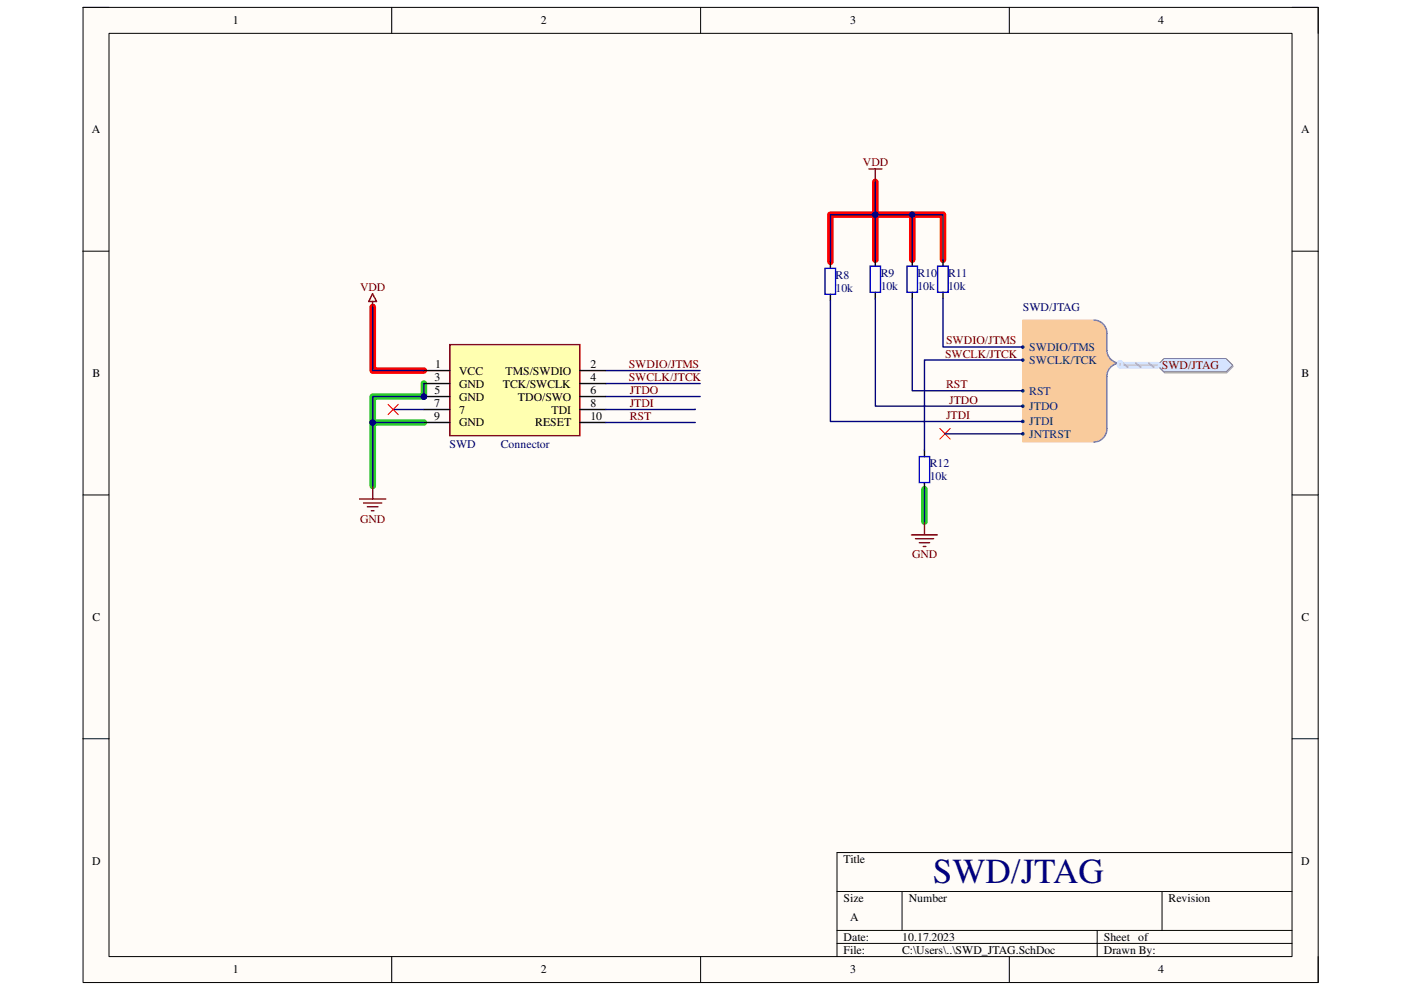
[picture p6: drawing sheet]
<svg xmlns="http://www.w3.org/2000/svg" width="297mm" height="210mm" viewBox="0 0 297 210" stroke-linecap="round" stroke-linejoin="round" font-family="sans-serif">
<path d="M17.6 1.6h261.9v206.7h-261.9z" fill-rule="evenodd" fill="#fffcf8"/>
<path d="M17.6 1.6h261.9v206.7h-261.9z" fill="none" stroke="#000" stroke-width=".21"/>
<path d="M23.1 7.1h250.8v195.7h-250.8z" fill-rule="evenodd" fill="#fffcf8"/>
<g fill="none" stroke="#000" stroke-width=".21">
<path d="M17.6 1.6h5.5M23.1 7.1h250.8v195.7h-250.8zM83.1 1.6v5.5M148.5 1.6v5.5M214 1.6v5.5M273.9 1.6h5.6v5.5M17.6 53.3h5.5M273.9 53.3h5.6M17.6 104.9h5.5M273.9 104.9h5.6M17.6 156.6h5.5M273.9 156.6h5.6"/>
<path d="M177.5 189h96.4M177.5 197.3h96.4M191.3 189v8.3M232.6 197.3v5.5M246.4 189v8.3M273.9 180.8h-96.4v22M83.1 202.8v5.5M148.5 202.8v5.5M177.5 200h96.4M214 202.8v5.5M279.5 202.8v5.5"/>
</g>
<path d="M185.6 38.6v6.9h14.3v9.6M185.6 55.1v-9.6h-9.5v10M193.4 45.5v9.6M79 65.1v13.5h10.9" fill="none" stroke="#f00" stroke-width="1.4"/>
<path d="M89.9 81.3v2.8h-10.9v5.5M89.9 89.6h-10.9v13.4M196 103.7v6.9" fill="none" stroke="#2bce2b" stroke-width="1.4"/>
<circle cx="89.9" cy="84.1" r=".55" fill="#000080"/>
<circle cx="89.9" cy="84.1" r=".55" fill="none" stroke="#000080" stroke-width=".21"/>
<path d="M95.4 73.1h27.5v19.3h-27.5z" fill-rule="evenodd" fill="#ffffb0"/>
<path d="M95.4 73.1h27.5v19.3h-27.5z" fill="none" stroke="#800000" stroke-width=".3"/>
<path d="M89.9 78.6h5.5M122.9 78.6h5.6M89.9 81.3h5.5M89.9 84.1h5.5M122.9 81.3h5.6" fill="none" stroke="#000" stroke-width=".3"/>
<circle cx="89.9" cy="84.1" r=".55" fill="#000080"/>
<circle cx="89.9" cy="84.1" r=".55" fill="none" stroke="#000080" stroke-width=".21"/>
<path d="M89.9 86.8h5.5M89.9 89.6h5.5M122.9 84.1h5.6M122.9 86.8h5.6M122.9 89.6h5.6" fill="none" stroke="#000" stroke-width=".3"/>
<path d="M79 62.3l.8 1.6h-1.6zM79 63.9v1.2M76.2 105.8h5.6M77.1 106.6h3.8M77.9 107.4h2.2M78.7 108.3h.6M79 103v2.8" fill="none" stroke="#800000" stroke-width=".3"/>
<path d="M216.8 67.9h15.1l1.4 .3 1.1 1.1 .3 1.3v4.3l.7 1.2 1.4 .9-1.4 .9-.7 1.2v11.8l-.3 1.4-1.1 1-1.4 .4h-15.1z" fill-rule="evenodd" fill="#f9cb9c"/>
<path d="M216.8 67.9h15.1l1.4 .3 1.1 1.1 .3 1.3v4.3l.7 1.2 1.4 .9-1.4 .9-.7 1.2v11.8l-.3 1.4-1.1 1-1.4 .4h-15.1z" fill="none" stroke="#f9cb9c" stroke-width=".21"/>
<path d="M231.9 67.9a2.77 2.77 0 0 1 2.8 2.7v3.7a2.78 2.78 0 0 0 2.8 2.7 2.79 2.79 0 0 0-2.8 2.8v11.1a2.79 2.79 0 0 1-2.8 2.8" fill="none" stroke="#4a86e8" stroke-width=".3"/>
<circle cx="216.8" cy="73.6" r=".27" fill="#003a70"/>
<circle cx="216.8" cy="73.6" r=".27" fill="none" stroke="#003a70" stroke-width=".21"/>
<circle cx="216.8" cy="76.3" r=".27" fill="#003a70"/>
<circle cx="216.8" cy="76.3" r=".27" fill="none" stroke="#003a70" stroke-width=".21"/>
<circle cx="216.8" cy="82.9" r=".27" fill="#003a70"/>
<circle cx="216.8" cy="82.9" r=".27" fill="none" stroke="#003a70" stroke-width=".21"/>
<circle cx="216.8" cy="86.1" r=".27" fill="#003a70"/>
<circle cx="216.8" cy="86.1" r=".27" fill="none" stroke="#003a70" stroke-width=".21"/>
<circle cx="216.8" cy="89.3" r=".27" fill="#003a70"/>
<circle cx="216.8" cy="89.3" r=".27" fill="none" stroke="#003a70" stroke-width=".21"/>
<circle cx="216.8" cy="92" r=".28" fill="#003a70"/>
<circle cx="216.8" cy="92" r=".28" fill="none" stroke="#003a70" stroke-width=".21"/>
<path d="M245.5 77.7l1.4-1.4h13.2l1.4 1.4-1.4 1.4h-13.2z" fill-rule="evenodd" fill="#bac0ca"/>
<path d="M245.5 77.7l1.4-1.4h13.2l1.4 1.4-1.4 1.4h-13.2z" fill="none" stroke="#a6acb6" stroke-width=".21"/>
<path d="M246.8 76h13.2l1.4 1.4-1.4 1.4h-13.2l-1.4-1.4z" fill-rule="evenodd" fill="#d5e4ff"/>
<path d="M246.8 76h13.2l1.4 1.4-1.4 1.4h-13.2l-1.4-1.4z" fill="none" stroke="#70809b" stroke-width=".21"/>
<path d="M199.3 90.8l2.2 2.3M201.5 90.8l-2.2 2.3" fill="none" stroke="#f00" stroke-width=".21"/>
<path d="M176.1 55.5v1.4M185.6 55.1v1.3M193.4 55.1v1.3M199.9 55.1v1.3M176.1 62.4v1.4M185.6 62v1.3M193.4 62v1.3M199.9 62v1.3M196 95.5v1.3M196 102.3v1.4" fill="none" stroke="#000" stroke-width=".3"/>
<path d="M174.9 56.9h2.3v5.5h-2.3zM184.5 56.4h2.2v5.6h-2.2zM192.3 56.4h2.2v5.6h-2.2zM198.8 56.4h2.2v5.6h-2.2zM194.9 96.8h2.2v5.5h-2.2z" fill="none" stroke="#00f" stroke-width=".3"/>
<path d="M184.2 35.8h2.8M185.6 35.8v2.8M193.2 113.4h5.6M194.1 114.2h3.8M194.9 115.1h2.2M195.7 115.9h.6M196 110.6v2.8" fill="none" stroke="#800000" stroke-width=".3"/>
<path d="M79 65.1v13.5h10.9M89.9 81.3v2.8" fill="none" stroke="#000080" stroke-width=".3"/>
<circle cx="89.9" cy="84.1" r=".55" fill="#000080"/>
<circle cx="89.9" cy="84.1" r=".55" fill="none" stroke="#000080" stroke-width=".21"/>
<path d="M89.9 84.1h-10.9v5.5" fill="none" stroke="#000080" stroke-width=".3"/>
<circle cx="89.9" cy="84.1" r=".55" fill="#000080"/>
<circle cx="89.9" cy="84.1" r=".55" fill="none" stroke="#000080" stroke-width=".21"/>
<circle cx="79" cy="89.6" r=".57" fill="#000080"/>
<circle cx="79" cy="89.6" r=".57" fill="none" stroke="#000080" stroke-width=".21"/>
<path d="M89.9 89.6h-10.9v13.4" fill="none" stroke="#000080" stroke-width=".3"/>
<circle cx="79" cy="89.6" r=".57" fill="#000080"/>
<circle cx="79" cy="89.6" r=".57" fill="none" stroke="#000080" stroke-width=".21"/>
<path d="M193.4 45.5v9.6M128.5 78.6h20M83.4 86.8h6.5M128.5 81.3h20M128.5 84.1h20M128.5 89.6h18.9M147.4 86.7l-18.9 .1M200.4 92h16.4" fill="none" stroke="#000080" stroke-width=".3"/>
<circle cx="193.4" cy="45.5" r=".55" fill="#000080"/>
<circle cx="193.4" cy="45.5" r=".55" fill="none" stroke="#000080" stroke-width=".21"/>
<path d="M185.6 38.6v6.9" fill="none" stroke="#000080" stroke-width=".3"/>
<circle cx="185.6" cy="45.5" r=".55" fill="#000080"/>
<circle cx="185.6" cy="45.5" r=".55" fill="none" stroke="#000080" stroke-width=".21"/>
<path d="M185.6 55.1v-9.6h-9.5v10M193.4 63.3v19.5h23.4M199.9 63.3v10.3h16.9M196 103.7v6.9" fill="none" stroke="#000080" stroke-width=".3"/>
<circle cx="185.6" cy="45.5" r=".55" fill="#000080"/>
<circle cx="185.6" cy="45.5" r=".55" fill="none" stroke="#000080" stroke-width=".21"/>
<path d="M185.6 45.5h14.3v9.6M176.1 63.8v25.6h40.7M185.6 63.3v22.8h31.2M216.8 76.3h-20.8v19.2" fill="none" stroke="#000080" stroke-width=".3"/>
<circle cx="185.6" cy="45.5" r=".55" fill="#000080"/>
<circle cx="185.6" cy="45.5" r=".55" fill="none" stroke="#000080" stroke-width=".21"/>
<circle cx="193.4" cy="45.5" r=".55" fill="#000080"/>
<circle cx="193.4" cy="45.5" r=".55" fill="none" stroke="#000080" stroke-width=".21"/>
<path d="M237.5 77v.4h7.9" fill="none" stroke="#cbdaff" stroke-width="1.4"/>
<path d="M238 77l1.1 .9M240.8 77l1.1 .9M243.5 77l1.1 .9" fill="none" stroke="#adbce7" stroke-width=".42"/>
<path d="M237.5 77v.4h7.9" fill="none" stroke="#adbce7" stroke-width=".3"/>
<path d="M82.3 85.7l2.2 2.2M84.5 85.7l-2.2 2.2" fill="none" stroke="#f00" stroke-width=".21"/>
<text font-size="7.5" fill="#000080" x="197.8" y="187.2">SWD/JTAG</text>
<g font-size="2.5">
<text x="49.4" y="5.2">1</text>
<text x="114.7" y="5.2">2</text>
<text x="180.3" y="5.2">3</text>
<text x="245.6" y="5.2">4</text>
<text x="19.5" y="28.2">A</text>
<text x="275.8" y="28.2">A</text>
<text x="19.6" y="79.9">B</text>
<text x="92.1" y="83.6">5</text>
<text x="92.2" y="80.8">3</text>
<text x="92.2" y="78">1</text>
<text x="97.3" y="79.4">VCC</text>
<text x="97.3" y="82.2">GND</text>
<text x="106.6" y="82.2">TCK/SWCLK</text>
<text x="107.2" y="79.4">TMS/SWDIO</text>
<text x="125.2" y="83.6">6</text>
<text x="125.2" y="78">2</text>
<text x="125.2" y="80.8">4</text>
<text x="276" y="79.9">B</text>
<text x="92.1" y="86.3">7</text>
<text x="92.1" y="89.1">9</text>
<text x="97.3" y="84.9">GND</text>
<text x="97.3" y="87.7">7</text>
<text x="109.8" y="84.9">TDO/SWO</text>
<text x="117" y="87.7">TDI</text>
<text x="125.2" y="86.3">8</text>
<text x="125.2" y="89.1">10</text>
<text x="97.3" y="90.4">GND</text>
<text x="113.5" y="90.4">RESET</text>
<text x="19.6" y="131.6">C</text>
<text x="275.9" y="131.6">C</text>
<text x="19.5" y="183.3">D</text>
<text x="178.9" y="183">Title</text>
<text x="275.9" y="183.3">D</text>
<text x="178.9" y="191.2">Size</text>
<text x="192.7" y="191.2">Number</text>
<text x="247.8" y="191.2">Revision</text>
<text x="180.3" y="195.4">A</text>
<text x="178.9" y="199.5">Date:</text>
<text x="178.9" y="202.3">File:</text>
<text x="191.3" y="199.5">10.17.2023</text>
<text x="191.3" y="202.3">C:\Users\..\SWD_JTAG.SchDoc</text>
<text x="234" y="202.3">Drawn By:</text>
<text x="234" y="199.5">Sheet of</text>
<text x="49.4" y="206.4">1</text>
<text x="114.7" y="206.4">2</text>
<text x="180.3" y="206.4">3</text>
<text x="245.6" y="206.4">4</text>
</g>
<g font-size="2.5" fill="#800000">
<text x="183" y="35.3">VDD</text>
<text x="76.4" y="61.8">VDD</text>
<text x="200.4" y="75.8">SWCLK/JTCK</text>
<text x="200.6" y="73">SWDIO/JTMS</text>
<text x="133.3" y="78">SWDIO/JTMS</text>
<text x="133.3" y="80.8">SWCLK/JTCK</text>
<text x="133.5" y="83.6">JTDO</text>
<text x="200.6" y="82.3">RST</text>
<text x="246.3" y="78.3">SWD/JTAG</text>
<text x="133.5" y="89.1">RST</text>
<text x="133.5" y="86.3">JTDI</text>
<text x="200.6" y="88.8">JTDI</text>
<text x="201.2" y="85.6">JTDO</text>
<text x="76.4" y="110.8">GND</text>
<text x="193.4" y="118.4">GND</text>
</g>
<g font-size="2.5" fill="#000080">
<text x="177.2" y="59.1">R8</text>
<text x="186.7" y="58.7">R9</text>
<text x="194.5" y="58.7">R10</text>
<text x="201" y="58.7">R11</text>
<text x="177.2" y="61.8">10k</text>
<text x="186.7" y="61.4">10k</text>
<text x="194.5" y="61.4">10k</text>
<text x="201" y="61.4">10k</text>
<text x="216.9" y="66">SWD/JTAG</text>
<text x="95.3" y="94.9">SWD</text>
<text x="106.2" y="94.9">Connector</text>
<text x="197.1" y="101.8">10k</text>
<text x="197.1" y="99">R12</text>
</g>
<g font-size="2.5" fill="#003a70">
<text x="218.2" y="74.4">SWDIO/TMS</text>
<text x="218.2" y="77.2">SWCLK/TCK</text>
<text x="218.2" y="83.7">RST</text>
<text x="218.2" y="87">JTDO</text>
<text x="218.2" y="90.2">JTDI</text>
<text x="218.2" y="92.8">JNTRST</text>
</g>
</svg>
